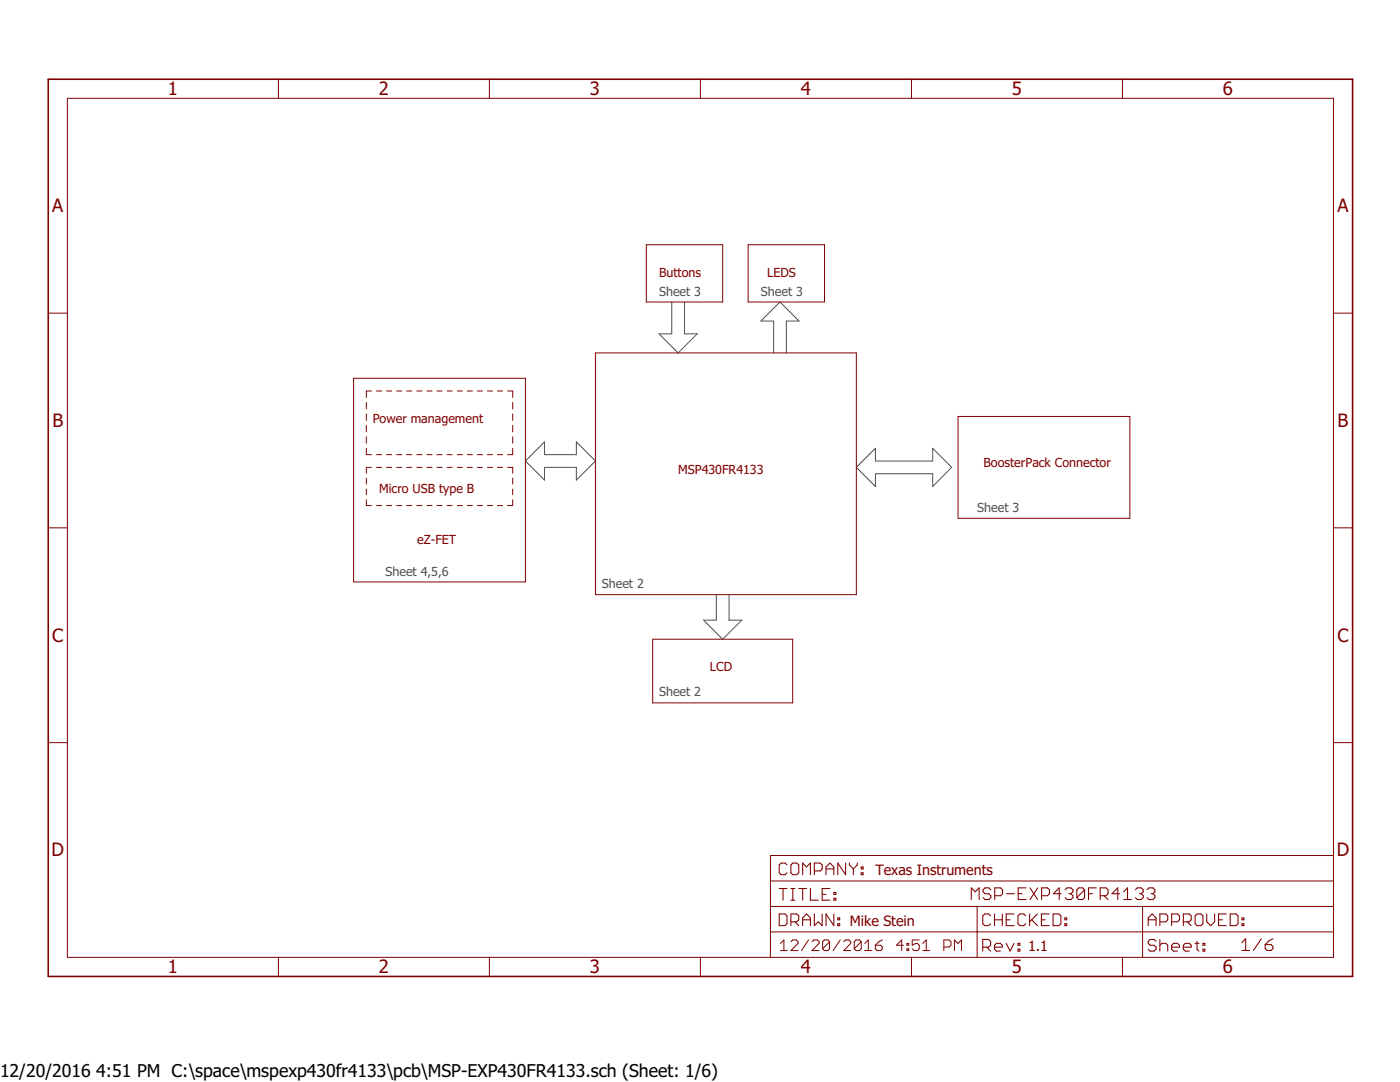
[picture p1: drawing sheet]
<svg xmlns="http://www.w3.org/2000/svg" width="279mm" height="216mm" viewBox="0 0 279 216" stroke-linecap="round" stroke-linejoin="round" font-family="sans-serif">
<path d="M134.1 60.3v6.3h-2.6l3.8 3.8 3.8-3.8h-2.5v-6.3M154.4 70.4v-6.3h-2.6l3.9-3.8 3.8 3.8h-2.6v6.3M104.9 92l3.8-3.8v2.5h6.3v-2.5l3.8 3.8-3.8 3.8v-2.5h-6.3v2.5zM170.9 93.3l3.8-3.8v2.5h11.4v-2.5l3.8 3.8-3.8 3.8v-2.6h-11.4v2.6zM143 118.7v5h-2.6l3.8 3.9 3.8-3.9h-2.5v-5" fill="none" stroke="#505050" stroke-width=".2"/>
<g fill="none" stroke="#800000" stroke-width=".2">
<path d="M13.4 19.6h252.7v171.4h-252.7zM55.6 15.8v3.8M97.7 15.8v3.8M139.8 15.8v3.8M181.9 15.8v3.8M224 15.8v3.8M129 48.8h15.2v11.5h-15.2zM149.3 48.8h15.2v11.5h-15.2zM9.6 62.5h3.8M70.6 75.5h34.3v40.6h-34.3zM74.1 78h-1v1.3M75.1 78h1.1"/>
<path d="M77.2 78h1M79.2 78h1M81.2 78h1M83.2 78h1M85.2 78h1M87.2 78h1M89.2 78h1M91.2 78h1.1M93.3 78h1M95.3 78h1M97.3 78h1M99.3 78h1"/>
<path d="M101.3 78h1v1.3M118.8 70.4h52.1v48.3h-52.1zM266.1 62.5h3.8M73.1 80.3v1.3M73.1 82.6v1.3M73.1 84.9v1.3M73.1 87.2v1.2M73.1 89.5v1.2h1M73.1 95.4v1.2M73.1 97.6v1.1M73.1 99.7v1.2h1M74.1 93.3h-1v1.1"/>
<path d="M75.1 90.7h1.1M75.1 93.3h1.1M77.2 90.7h1M77.2 93.3h1M79.2 90.7h1M79.2 93.3h1M81.2 90.7h1M81.2 93.3h1M83.2 90.7h1M83.2 93.3h1M85.2 90.7h1M85.2 93.3h1"/>
<path d="M87.2 90.7h1M87.2 93.3h1M89.2 90.7h1M89.2 93.3h1M91.2 90.7h1.1M91.2 93.3h1.1M93.3 90.7h1M93.3 93.3h1M95.3 90.7h1M95.3 93.3h1M97.3 90.7h1M97.3 93.3h1"/>
<path d="M99.3 90.7h1M99.3 93.3h1M101.3 93.3h1v1.1M102.3 89.5v1.2h-1M102.3 80.3v1.3M102.3 82.6v1.3M102.3 84.9v1.3M102.3 87.2v1.2M102.3 95.4v1.2M102.3 97.6v1.1M102.3 99.7v1.2h-1M191.2 83.1h34.3v20.3h-34.3z"/>
<path d="M9.6 105.3h3.8M75.1 100.9h1.1M77.2 100.9h1M79.2 100.9h1M81.2 100.9h1M83.2 100.9h1M85.2 100.9h1M87.2 100.9h1M89.2 100.9h1M91.2 100.9h1.1M93.3 100.9h1M95.3 100.9h1"/>
<path d="M97.3 100.9h1M99.3 100.9h1M266.1 105.3h3.8M130.3 127.6h27.9v12.7h-27.9zM9.6 148.2h3.8M266.1 148.2h3.8M153.8 175.8h112.3M266.1 170.7h-112.3v20.3M55.6 191v3.8M97.7 191v3.8M139.8 191v3.8M153.8 185.9h112.3"/>
<path d="M153.8 180.9h112.3M155.7 188.3l.7-.7v2.1M155.7 189.7h1.4M157.8 187.9l.4-.3h.7l.4 .3v.4l-1.5 1.4h1.5M161.4 187.6l-1.4 2.1M162.1 187.9l.3-.3h.7l.4 .3v.4l-1.4 1.4h1.4M165.6 187.9v1.4l-.4 .4h-.7l-.3-.4M165.6 187.9l-.4-.3h-.7l-.3 .3v1.4M165.6 187.9l-1.4 1.4M167.7 187.6l-1.4 2.1M168.4 187.9l.3-.3h.7l.4 .3v.4l-1.4 1.4h1.4M171.9 187.9v1.4l-.4 .4h-.7l-.3-.4"/>
<path d="M171.9 187.9l-.4-.3h-.7l-.3 .3v1.4M171.9 187.9l-1.4 1.4M172.6 189.7h1.4M172.6 188.3l.7-.7v2.1M174.7 188.6h1l.4 .4v.3l-.4 .4h-.7l-.3-.4zM176.1 187.6l-.7 .3-.7 .7M180.3 188.6h-1.4l1.1-1v2.1M181 189.3h.4v.4h-.4zM181 188.3h.4v.3h-.4zM181.9 191v3.8M183.5 187.6h-1.4v1l.7-.3h.3l.4 .3v.7l-.4 .4h-.7l-.3-.4M184.1 189.7h1.5"/>
<path d="M184.1 188.3l.7-.7v2.1M188.4 189h1l.4-.4v-.7l-.4-.3h-1v2.1M190.5 189.7v-2.1l.7 .7 .7-.7v2.1M195 180.9v10.1M224 191v3.8M228 180.9v10.1"/>
</g>
<g fill="none" stroke="#800000" stroke-width=".21">
<path d="M155.5 177.3h1.6M156.3 177.3v2.3M157.1 172.6l-.4-.4h-.8l-.4 .4v1.6l.4 .3h.8l.4-.3M157.8 177.3h.8M157.8 179.6h.8M158.2 172.2h.8l.4 .4v1.6l-.4 .3h-.8l-.4-.3v-1.6zM158.2 177.3v2.3M159.4 177.3h1.6M160.2 174.5v-2.3l.8 .8 .7-.8v2.3M160.2 177.3v2.3M161.7 177.3v2.3h1.6M162.5 173.8h1.2l.4-.4v-.8l-.4-.4h-1.2v2.3"/>
<path d="M164.1 178.5h.7M164.8 174.5v-1.5l.8-.8 .8 .8v1.5M164.8 173.4h1.6M165.6 177.3h-1.5v2.3h1.5M166.4 178.1h.4v.4h-.4zM166.4 179.2h.4v.4h-.4zM168.8 172.2v2.3l-1.6-2.3v2.3M169.5 172.2v.4l.8 .8M170.3 173.4v1.1M171.1 172.2v.4l-.8 .8M171.9 174.2h.4v.3h-.4zM171.9 173h.4v.4h-.4z"/>
<path d="M193.8 179.5v-2.3l.8 .7 .8-.7v2.3M197.7 177.5l-.3-.3h-.8l-.4 .3v.4l.4 .4h.8l.3 .4v.4l-.3 .4h-.8l-.4-.4M198.5 178.7h1.2l.4-.4v-.8l-.4-.3h-1.2v2.3M200.9 178.3h1.5M203.2 178.3h.8M204.8 177.2h-1.6v2.3h1.6M205.5 177.2l1.6 2.3M207.1 177.2l-1.6 2.3M207.9 178.7h1.1l.4-.4v-.8l-.4-.3h-1.1v2.3M211.8 178.3h-1.6l1.2-1.1v2.3M212.6 177.5l.3-.3h.8l.4 .3v.4l-.4 .4M213.3 178.3h.4"/>
<path d="M213.7 178.3l.4 .4v.4l-.4 .4h-.8l-.3-.4M216.5 177.5l-.4-.3h-.8l-.4 .3v1.6M216.5 177.5v1.6l-.4 .4h-.8l-.4-.4M216.5 177.5l-1.6 1.6M217.2 178.3h.8M218.8 177.2h-1.6v2.3M219.6 178.7h1.1l.4-.4v-.8l-.4-.3h-1.1v2.3M220.3 178.7l.8 .8M223.5 178.3h-1.6l1.2-1.1v2.3M224.2 179.5h1.6M224.2 177.9l.8-.7v2.3M226.6 177.5l.4-.3h.8l.4 .3v.4l-.4 .4"/>
<path d="M227.4 178.3h.4M227.8 178.3l.4 .4v.4l-.4 .4h-.8l-.4-.4M228.9 177.5l.4-.3h.8l.4 .3v.4l-.4 .4M229.7 178.3h.4M230.1 178.3l.4 .4v.4l-.4 .4h-.8l-.4-.4M155.5 182.4h1.2l.4 .4v1.5l-.4 .4h-1.2zM157.8 183.9h1.2l.4-.4v-.7l-.4-.4h-1.2v2.3M158.6 183.9l.8 .8M160.2 184.7v-1.5l.8-.8 .7 .8v1.5M160.2 183.5h1.5M162.5 182.4v2.3l.8-.8 .8 .8v-2.3M166.4 182.4v2.3l-1.6-2.3v2.3"/>
<path d="M167.2 184.3h.4v.4h-.4zM167.2 183.2h.4v.3h-.4zM196.1 189h1.2l.4-.4v-.8l-.4-.3h-1.2v2.3M196.9 189l.8 .8M197.7 182.8l-.4-.4h-.8l-.4 .4v1.5l.4 .4h.8l.4-.4M198.5 189h1.5v-.4l-.4-.4h-.7l-.4 .4v.8l.4 .4h.7M198.5 182.4v2.3M198.5 183.5h1.5M200 182.4v2.3M200.8 188.2l.8 1.6 .8-1.6M200.8 183.5h.8M202.4 182.4h-1.6v2.3h1.6"/>
<path d="M203.2 188.2h.3v.4h-.3zM203.2 189.4h.3v.4h-.3zM204.7 182.8l-.4-.4h-.8l-.3 .4v1.5l.3 .4h.8l.4-.4M205.5 182.4v2.3M205.9 183.5l1.2 1.2M207.1 182.4l-1.6 1.5M207.8 183.5h.8M209.4 182.4h-1.6v2.3h1.6M210.2 182.4h1.1l.4 .4v1.5l-.4 .4h-1.1zM212.5 184.3h.4v.4h-.4zM212.5 183.2h.4v.3h-.4zM229.2 184.7v-1.5l.7-.8 .8 .8v1.5"/>
<path d="M229.2 183.5h1.5M230.7 187.8l-.4-.3h-.8l-.3 .3v.4l.3 .4h.8l.4 .4v.4l-.4 .4h-.8l-.3-.4M231.5 183.9h1.2l.3-.4v-.7l-.3-.4h-1.2v2.3M231.5 187.5v2.3M231.5 188.6l.4-.4h.8l.3 .4v1.2M233.8 189h1.6v-.4l-.4-.4h-.8l-.4 .4v.8l.4 .4h.8M233.8 183.9h1.2l.4-.4v-.7l-.4-.4h-1.2v2.3M236.2 189h1.5v-.4l-.4-.4h-.7l-.4 .4v.8l.4 .4h.7M236.2 183.9h1.1l.4-.4v-.7l-.4-.4h-1.1v2.3M236.9 183.9l.8 .8M238.5 188.2h.8M238.5 182.8l.4-.4h.8l.4 .4v1.5l-.4 .4h-.8l-.4-.4z"/>
<path d="M238.9 187.8v1.6l.4 .4M240.1 188.2h.4v.4h-.4zM240.1 189.4h.4v.4h-.4zM240.8 182.4v1.5l.8 .8 .8-.8v-1.5M243.2 183.5h.8M244.7 182.4h-1.5v2.3h1.5M245.5 182.4h1.2l.4 .4v1.5l-.4 .4h-1.2zM247.8 188.1l.8-.8v2.4M247.8 189.7h1.6M247.9 184.3h.3v.4h-.3zM247.9 183.2h.3v.3h-.3zM251.7 187.3l-1.6 2.4"/>
<path d="M252.5 188.5h1.2l.3 .4v.4l-.3 .4h-.8l-.4-.4zM254 187.3l-.7 .4-.8 .8"/>
</g>
<path d="M9.6 15.8h260.3v179h-260.3z" fill="none" stroke="#800000" stroke-width=".32"/>
<g font-size="3.7" fill="#800000">
<text x="33.5" y="19">1</text>
<text x="75.6" y="19">2</text>
<text x="117.7" y="19">3</text>
<text x="159.8" y="19">4</text>
<text x="202" y="19">5</text>
<text x="244.1" y="19">6</text>
<text x="10.4" y="42.3">A</text>
<text x="266.9" y="42.3">A</text>
<text x="10.5" y="85.2">B</text>
<text x="267" y="85.2">B</text>
<text x="10.4" y="128">C</text>
<text x="266.9" y="128">C</text>
<text x="10.3" y="170.9">D</text>
<text x="266.8" y="170.9">D</text>
<text x="33.5" y="194.2">1</text>
<text x="75.6" y="194.2">2</text>
<text x="117.7" y="194.2">3</text>
<text x="159.8" y="194.2">4</text>
<text x="202" y="194.2">5</text>
<text x="244.1" y="194.2">6</text>
</g>
<g font-size="3.5">
<text x="0" y="214.9">12/20/2016</text>
<text x="19.2" y="214.9">4:51 PM C:\space\mspexp430fr4133\pcb\MSP-EXP430FR4133.sch (Sheet: 1/6)</text>
</g>
<g font-size="2.9" fill="#800000">
<text x="174.7" y="174.5">Texas Instruments</text>
<text x="169.6" y="184.7">Mike Stein</text>
<text x="205.2" y="189.8">1.1</text>
</g>
<g font-size="2.5" fill="#505050">
<text x="131.5" y="59">Sheet 3</text>
<text x="151.8" y="59">Sheet 3</text>
<text x="195" y="102.2">Sheet 3</text>
<text x="76.9" y="114.8">Sheet 4,5,6</text>
<text x="120.1" y="117.4">Sheet 2</text>
<text x="131.5" y="139">Sheet 2</text>
</g>
<g font-size="2.5" fill="#800000">
<text x="131.5" y="55.2">Buttons</text>
<text x="153.1" y="55.2">LEDS</text>
<text x="74.4" y="84.4">Power management</text>
<text x="135.3" y="94.5">MSP430FR4133</text>
<text x="196.3" y="93.3">BoosterPack Connector</text>
<text x="75.7" y="98.3">Micro USB type B</text>
<text x="83.3" y="108.5">eZ-FET</text>
<text x="141.7" y="133.9">LCD</text>
</g>
</svg>
